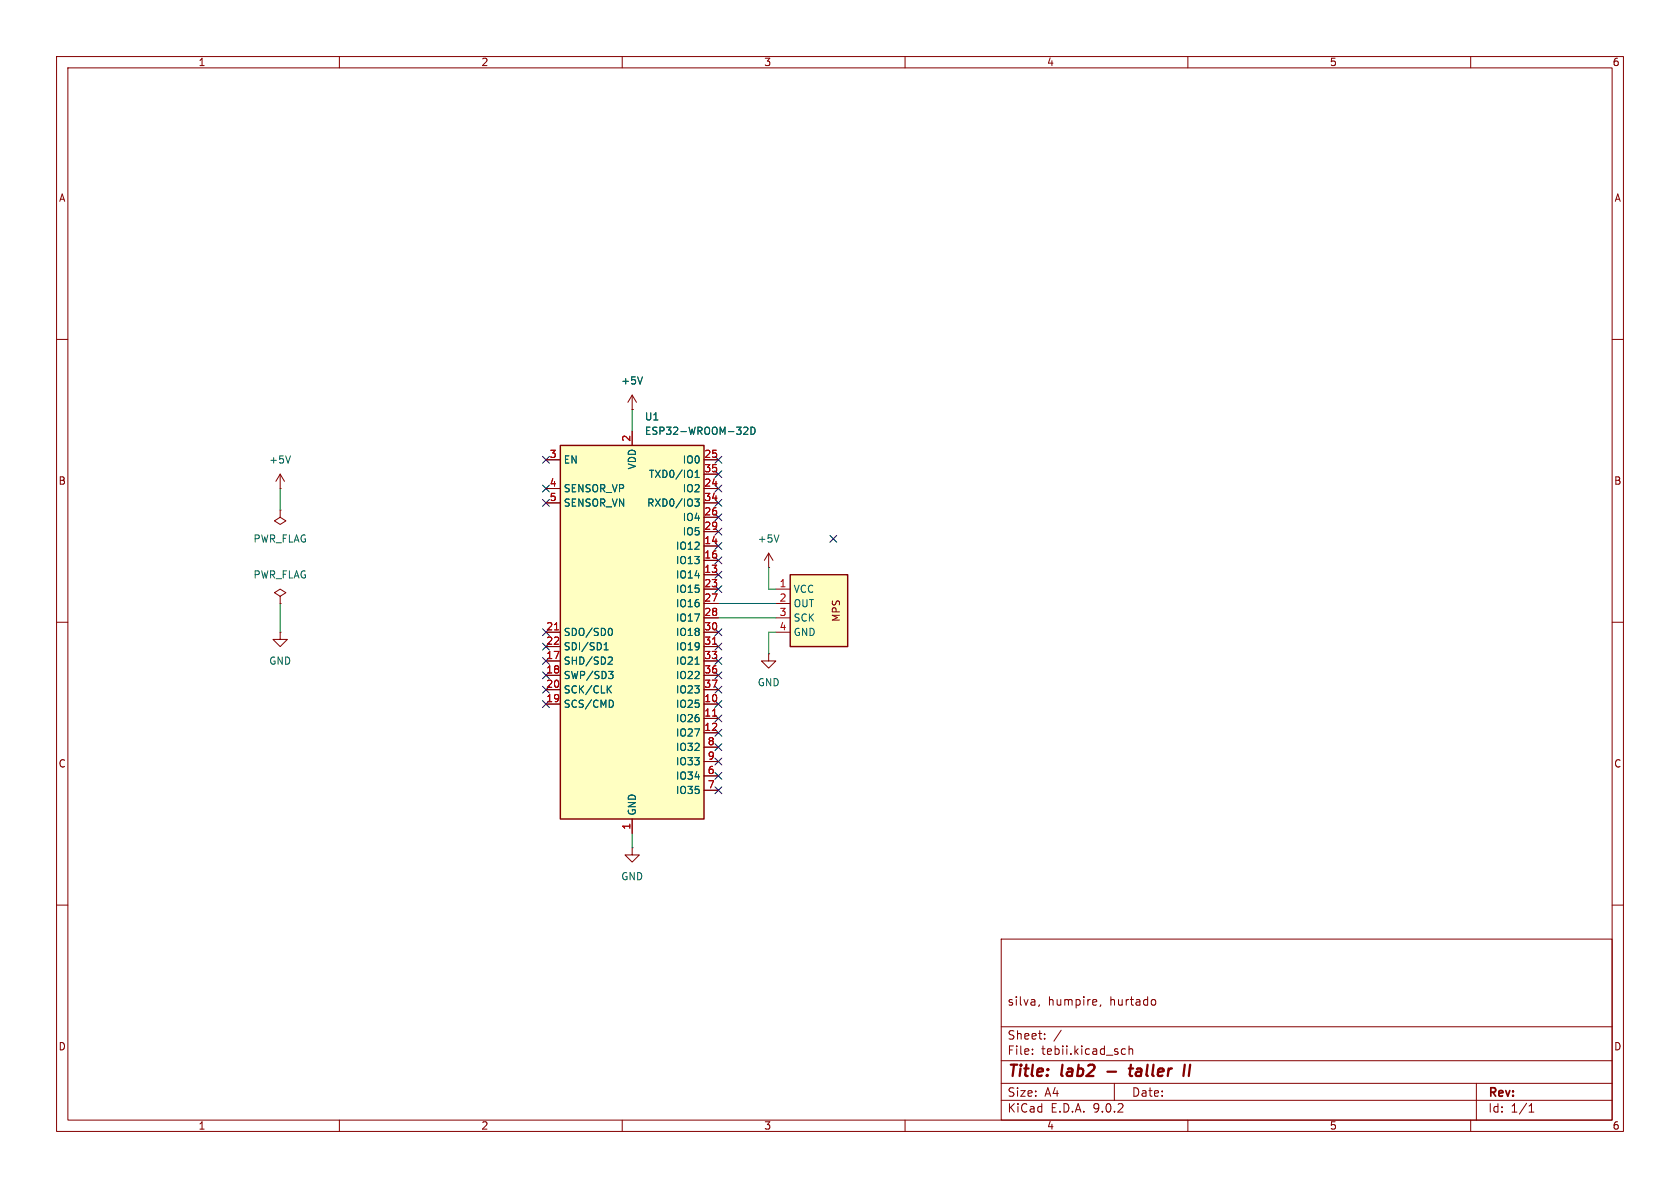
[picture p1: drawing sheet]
(kicad_sch
 (version 20250114)
 (generator "eeschema")
 (generator_version "9.0")
 (paper "A4")
 (title_block
  (title "lab2 - taller II")
  (comment 1 "silva, humpire, hurtado"))
 (lib_symbols
  (symbol "RF_Module:ESP32-WROOM-32D" (exclude_from_sim no) (in_bom yes) (on_board yes)
   (property "Reference" "U" (at -12.7 34.29 0) (effects (font (size 1.27 1.27)) (justify left)))
   (property "Value" "ESP32-WROOM-32D" (at 1.27 34.29 0) (effects (font (size 1.27 1.27)) (justify left)))
   (property "Footprint" "RF_Module:ESP32-WROOM-32D" (at 16.51 -34.29 0) (effects (font (size 1.27 1.27)) (hide yes)))
   (property "Datasheet" "https://www.espressif.com/sites/default/files/documentation/esp32-wroom-32d_esp32-wroom-32u_datasheet_en.pdf" (at -7.62 1.27 0) (effects (font (size 1.27 1.27)) (hide yes)))
   (property "Description" "RF Module, ESP32-D0WD SoC, Wi-Fi 802.11b/g/n, Bluetooth, BLE, 32-bit, 2.7-3.6V, onboard antenna, SMD" (at 0 0 0) (effects (font (size 1.27 1.27)) (hide yes)))
   (symbol "ESP32-WROOM-32D_0_1"
    (rectangle (start -12.7 33.02) (end 12.7 -33.02) (stroke (width 0.254) (type default)) (fill (type background))))
   (symbol "ESP32-WROOM-32D_1_1"
    (pin input line (at -15.24 30.48 0) (length 2.54) (name "EN" (effects (font (size 1.27 1.27)))) (number "3" (effects (font (size 1.27 1.27)))))
    (pin input line (at -15.24 25.4 0) (length 2.54) (name "SENSOR_VP" (effects (font (size 1.27 1.27)))) (number "4" (effects (font (size 1.27 1.27)))))
    (pin input line (at -15.24 22.86 0) (length 2.54) (name "SENSOR_VN" (effects (font (size 1.27 1.27)))) (number "5" (effects (font (size 1.27 1.27)))))
    (pin bidirectional line (at -15.24 0 0) (length 2.54) (name "SDO/SD0" (effects (font (size 1.27 1.27)))) (number "21" (effects (font (size 1.27 1.27)))))
    (pin bidirectional line (at -15.24 -2.54 0) (length 2.54) (name "SDI/SD1" (effects (font (size 1.27 1.27)))) (number "22" (effects (font (size 1.27 1.27)))))
    (pin bidirectional line (at -15.24 -5.08 0) (length 2.54) (name "SHD/SD2" (effects (font (size 1.27 1.27)))) (number "17" (effects (font (size 1.27 1.27)))))
    (pin bidirectional line (at -15.24 -7.62 0) (length 2.54) (name "SWP/SD3" (effects (font (size 1.27 1.27)))) (number "18" (effects (font (size 1.27 1.27)))))
    (pin bidirectional line (at -15.24 -10.16 0) (length 2.54) (name "SCK/CLK" (effects (font (size 1.27 1.27)))) (number "20" (effects (font (size 1.27 1.27)))))
    (pin bidirectional line (at -15.24 -12.7 0) (length 2.54) (name "SCS/CMD" (effects (font (size 1.27 1.27)))) (number "19" (effects (font (size 1.27 1.27)))))
    (pin no_connect line (at -12.7 -27.94 0) (length 2.54) (hide yes) (name "NC" (effects (font (size 1.27 1.27)))) (number "32" (effects (font (size 1.27 1.27)))))
    (pin power_in line (at 0 35.56 270) (length 2.54) (name "VDD" (effects (font (size 1.27 1.27)))) (number "2" (effects (font (size 1.27 1.27)))))
    (pin power_in line (at 0 -35.56 90) (length 2.54) (name "GND" (effects (font (size 1.27 1.27)))) (number "1" (effects (font (size 1.27 1.27)))))
    (pin passive line (at 0 -35.56 90) (length 2.54) (hide yes) (name "GND" (effects (font (size 1.27 1.27)))) (number "15" (effects (font (size 1.27 1.27)))))
    (pin passive line (at 0 -35.56 90) (length 2.54) (hide yes) (name "GND" (effects (font (size 1.27 1.27)))) (number "38" (effects (font (size 1.27 1.27)))))
    (pin passive line (at 0 -35.56 90) (length 2.54) (hide yes) (name "GND" (effects (font (size 1.27 1.27)))) (number "39" (effects (font (size 1.27 1.27)))))
    (pin bidirectional line (at 15.24 30.48 180) (length 2.54) (name "IO0" (effects (font (size 1.27 1.27)))) (number "25" (effects (font (size 1.27 1.27)))))
    (pin bidirectional line (at 15.24 27.94 180) (length 2.54) (name "TXD0/IO1" (effects (font (size 1.27 1.27)))) (number "35" (effects (font (size 1.27 1.27)))))
    (pin bidirectional line (at 15.24 25.4 180) (length 2.54) (name "IO2" (effects (font (size 1.27 1.27)))) (number "24" (effects (font (size 1.27 1.27)))))
    (pin bidirectional line (at 15.24 22.86 180) (length 2.54) (name "RXD0/IO3" (effects (font (size 1.27 1.27)))) (number "34" (effects (font (size 1.27 1.27)))))
    (pin bidirectional line (at 15.24 20.32 180) (length 2.54) (name "IO4" (effects (font (size 1.27 1.27)))) (number "26" (effects (font (size 1.27 1.27)))))
    (pin bidirectional line (at 15.24 17.78 180) (length 2.54) (name "IO5" (effects (font (size 1.27 1.27)))) (number "29" (effects (font (size 1.27 1.27)))))
    (pin bidirectional line (at 15.24 15.24 180) (length 2.54) (name "IO12" (effects (font (size 1.27 1.27)))) (number "14" (effects (font (size 1.27 1.27)))))
    (pin bidirectional line (at 15.24 12.7 180) (length 2.54) (name "IO13" (effects (font (size 1.27 1.27)))) (number "16" (effects (font (size 1.27 1.27)))))
    (pin bidirectional line (at 15.24 10.16 180) (length 2.54) (name "IO14" (effects (font (size 1.27 1.27)))) (number "13" (effects (font (size 1.27 1.27)))))
    (pin bidirectional line (at 15.24 7.62 180) (length 2.54) (name "IO15" (effects (font (size 1.27 1.27)))) (number "23" (effects (font (size 1.27 1.27)))))
    (pin bidirectional line (at 15.24 5.08 180) (length 2.54) (name "IO16" (effects (font (size 1.27 1.27)))) (number "27" (effects (font (size 1.27 1.27)))))
    (pin bidirectional line (at 15.24 2.54 180) (length 2.54) (name "IO17" (effects (font (size 1.27 1.27)))) (number "28" (effects (font (size 1.27 1.27)))))
    (pin bidirectional line (at 15.24 0 180) (length 2.54) (name "IO18" (effects (font (size 1.27 1.27)))) (number "30" (effects (font (size 1.27 1.27)))))
    (pin bidirectional line (at 15.24 -2.54 180) (length 2.54) (name "IO19" (effects (font (size 1.27 1.27)))) (number "31" (effects (font (size 1.27 1.27)))))
    (pin bidirectional line (at 15.24 -5.08 180) (length 2.54) (name "IO21" (effects (font (size 1.27 1.27)))) (number "33" (effects (font (size 1.27 1.27)))))
    (pin bidirectional line (at 15.24 -7.62 180) (length 2.54) (name "IO22" (effects (font (size 1.27 1.27)))) (number "36" (effects (font (size 1.27 1.27)))))
    (pin bidirectional line (at 15.24 -10.16 180) (length 2.54) (name "IO23" (effects (font (size 1.27 1.27)))) (number "37" (effects (font (size 1.27 1.27)))))
    (pin bidirectional line (at 15.24 -12.7 180) (length 2.54) (name "IO25" (effects (font (size 1.27 1.27)))) (number "10" (effects (font (size 1.27 1.27)))))
    (pin bidirectional line (at 15.24 -15.24 180) (length 2.54) (name "IO26" (effects (font (size 1.27 1.27)))) (number "11" (effects (font (size 1.27 1.27)))))
    (pin bidirectional line (at 15.24 -17.78 180) (length 2.54) (name "IO27" (effects (font (size 1.27 1.27)))) (number "12" (effects (font (size 1.27 1.27)))))
    (pin bidirectional line (at 15.24 -20.32 180) (length 2.54) (name "IO32" (effects (font (size 1.27 1.27)))) (number "8" (effects (font (size 1.27 1.27)))))
    (pin bidirectional line (at 15.24 -22.86 180) (length 2.54) (name "IO33" (effects (font (size 1.27 1.27)))) (number "9" (effects (font (size 1.27 1.27)))))
    (pin input line (at 15.24 -25.4 180) (length 2.54) (name "IO34" (effects (font (size 1.27 1.27)))) (number "6" (effects (font (size 1.27 1.27)))))
    (pin input line (at 15.24 -27.94 180) (length 2.54) (name "IO35" (effects (font (size 1.27 1.27)))) (number "7" (effects (font (size 1.27 1.27))))))
   (embedded_fonts no))
  (symbol "power:+5V"
   (power)
   (pin_numbers (hide yes))
   (pin_names
    (offset 0) (hide yes)) (exclude_from_sim no) (in_bom yes) (on_board yes)
   (property "Reference" "#PWR" (at 0 -3.81 0) (effects (font (size 1.27 1.27)) (hide yes)))
   (property "Value" "+5V" (at 0 3.556 0) (effects (font (size 1.27 1.27))))
   (property "Footprint" "" (at 0 0 0) (effects (font (size 1.27 1.27)) (hide yes)))
   (property "Datasheet" "" (at 0 0 0) (effects (font (size 1.27 1.27)) (hide yes)))
   (property "Description" "Power symbol creates a global label with name \"+5V\"" (at 0 0 0) (effects (font (size 1.27 1.27)) (hide yes)))
   (symbol "+5V_0_1"
    (polyline (pts (xy -0.762 1.27) (xy 0 2.54)) (stroke (width 0) (type default)) (fill (type none)))
    (polyline (pts (xy 0 2.54) (xy 0.762 1.27)) (stroke (width 0) (type default)) (fill (type none)))
    (polyline (pts (xy 0 0) (xy 0 2.54)) (stroke (width 0) (type default)) (fill (type none))))
   (symbol "+5V_1_1"
    (pin power_in line (at 0 0 90) (length 0) (name "~" (effects (font (size 1.27 1.27)))) (number "1" (effects (font (size 1.27 1.27))))))
   (embedded_fonts no))
  (symbol "power:GND"
   (power)
   (pin_numbers (hide yes))
   (pin_names
    (offset 0) (hide yes)) (exclude_from_sim no) (in_bom yes) (on_board yes)
   (property "Reference" "#PWR" (at 0 -6.35 0) (effects (font (size 1.27 1.27)) (hide yes)))
   (property "Value" "GND" (at 0 -3.81 0) (effects (font (size 1.27 1.27))))
   (property "Footprint" "" (at 0 0 0) (effects (font (size 1.27 1.27)) (hide yes)))
   (property "Datasheet" "" (at 0 0 0) (effects (font (size 1.27 1.27)) (hide yes)))
   (property "Description" "Power symbol creates a global label with name \"GND\" , ground" (at 0 0 0) (effects (font (size 1.27 1.27)) (hide yes)))
   (symbol "GND_0_1"
    (polyline (pts (xy 0 0) (xy 0 -1.27) (xy 1.27 -1.27) (xy 0 -2.54) (xy -1.27 -1.27) (xy 0 -1.27)) (stroke (width 0) (type default)) (fill (type none))))
   (symbol "GND_1_1"
    (pin power_in line (at 0 0 270) (length 0) (name "~" (effects (font (size 1.27 1.27)))) (number "1" (effects (font (size 1.27 1.27))))))
   (embedded_fonts no))
  (symbol "power:PWR_FLAG"
   (power)
   (pin_numbers (hide yes))
   (pin_names
    (offset 0) (hide yes)) (exclude_from_sim no) (in_bom yes) (on_board yes)
   (property "Reference" "#FLG" (at 0 1.905 0) (effects (font (size 1.27 1.27)) (hide yes)))
   (property "Value" "PWR_FLAG" (at 0 3.81 0) (effects (font (size 1.27 1.27))))
   (property "Footprint" "" (at 0 0 0) (effects (font (size 1.27 1.27)) (hide yes)))
   (property "Datasheet" "~" (at 0 0 0) (effects (font (size 1.27 1.27)) (hide yes)))
   (property "Description" "Special symbol for telling ERC where power comes from" (at 0 0 0) (effects (font (size 1.27 1.27)) (hide yes)))
   (symbol "PWR_FLAG_0_0"
    (pin power_out line (at 0 0 90) (length 0) (name "~" (effects (font (size 1.27 1.27)))) (number "1" (effects (font (size 1.27 1.27))))))
   (symbol "PWR_FLAG_0_1"
    (polyline (pts (xy 0 0) (xy 0 1.27) (xy -1.016 1.905) (xy 0 2.54) (xy 1.016 1.905) (xy 0 1.27)) (stroke (width 0) (type default)) (fill (type none))))
   (embedded_fonts no))
  (symbol "tebi:MPS20N0040D-D" (exclude_from_sim no) (in_bom yes) (on_board yes)
   (property "Reference" "U" (at -2.54 1.27 0) (effects (font (size 1.27 1.27)) (hide yes)))
   (property "Value" "" (at 0 0 0) (effects (font (size 1.27 1.27))))
   (property "Footprint" "" (at 0 0 0) (effects (font (size 1.27 1.27)) (hide yes)))
   (property "Datasheet" "" (at 0 0 0) (effects (font (size 1.27 1.27)) (hide yes)))
   (property "Description" "" (at 0 0 0) (effects (font (size 1.27 1.27)) (hide yes)))
   (symbol "MPS20N0040D-D_0_1"
    (rectangle (start -7.62 6.35) (end 2.54 -6.35) (stroke (width 0.254) (type default)) (fill (type background))))
   (symbol "MPS20N0040D-D_1_1"
    (text "MPS" (at -5.588 0 900) (effects (font (size 1.27 1.27))))
    (pin power_in line (at 5.08 3.81 180) (length 2.54) (name "VCC" (effects (font (size 1.27 1.27)))) (number "1" (effects (font (size 1.27 1.27)))))
    (pin output line (at 5.08 1.27 180) (length 2.54) (name "OUT" (effects (font (size 1.27 1.27)))) (number "2" (effects (font (size 1.27 1.27)))))
    (pin input line (at 5.08 -1.27 180) (length 2.54) (name "SCK" (effects (font (size 1.27 1.27)))) (number "3" (effects (font (size 1.27 1.27)))))
    (pin power_in line (at 5.08 -3.81 180) (length 2.54) (name "GND" (effects (font (size 1.27 1.27)))) (number "4" (effects (font (size 1.27 1.27))))))
   (embedded_fonts no)))
 (no_connect
  (at 127 114.3))
 (no_connect
  (at 96.52 116.84))
 (no_connect
  (at 127 132.08))
 (no_connect
  (at 127 86.36))
 (no_connect
  (at 127 119.38))
 (no_connect
  (at 96.52 86.36))
 (no_connect
  (at 147.32 95.25))
 (no_connect
  (at 96.52 88.9))
 (no_connect
  (at 127 96.52))
 (no_connect
  (at 127 88.9))
 (no_connect
  (at 127 83.82))
 (no_connect
  (at 96.52 111.76))
 (no_connect
  (at 127 139.7))
 (no_connect
  (at 127 91.44))
 (no_connect
  (at 127 104.14))
 (no_connect
  (at 127 116.84))
 (no_connect
  (at 127 137.16))
 (no_connect
  (at 127 127))
 (no_connect
  (at 127 121.92))
 (no_connect
  (at 127 101.6))
 (no_connect
  (at 127 99.06))
 (no_connect
  (at 127 134.62))
 (no_connect
  (at 127 129.54))
 (no_connect
  (at 127 124.46))
 (no_connect
  (at 96.52 119.38))
 (no_connect
  (at 96.52 114.3))
 (no_connect
  (at 96.52 81.28))
 (no_connect
  (at 127 93.98))
 (no_connect
  (at 96.52 124.46))
 (no_connect
  (at 127 111.76))
 (no_connect
  (at 96.52 121.92))
 (no_connect
  (at 127 81.28))
 (wire
  (pts (xy 135.89 100.33) (xy 135.89 104.14))
  (stroke (width 0) (type default)))
 (wire
  (pts (xy 111.76 72.39) (xy 111.76 76.2))
  (stroke (width 0) (type default)))
 (wire
  (pts (xy 111.76 147.32) (xy 111.76 149.86))
  (stroke (width 0) (type default)))
 (wire
  (pts (xy 135.89 104.14) (xy 137.16 104.14))
  (stroke (width 0) (type default)))
 (wire
  (pts (xy 49.53 86.36) (xy 49.53 90.17))
  (stroke (width 0) (type default)))
 (wire
  (pts (xy 127 109.22) (xy 137.16 109.22))
  (stroke (width 0) (type default)))
 (wire
  (pts (xy 137.16 111.76) (xy 135.89 111.76))
  (stroke (width 0) (type default)))
 (wire
  (pts (xy 127 106.68) (xy 137.16 106.68))
  (stroke (width 0) (type default)))
 (wire
  (pts (xy 49.53 106.68) (xy 49.53 111.76))
  (stroke (width 0) (type default)))
 (wire
  (pts (xy 135.89 111.76) (xy 135.89 115.57))
  (stroke (width 0) (type default)))
 (symbol
  (lib_id "power:PWR_FLAG")
  (at 49.53 106.68 0)
  (unit 1)
  (exclude_from_sim no)
  (in_bom yes)
  (on_board yes)
  (dnp no)
  (fields_autoplaced yes)
  (property "Reference" "#FLG01" (at 49.53 104.775 0) (effects (font (size 1.27 1.27)) (hide yes)))
  (property "Value" "PWR_FLAG" (at 49.53 101.6 0) (effects (font (size 1.27 1.27))))
  (property "Footprint" "" (at 49.53 106.68 0) (effects (font (size 1.27 1.27)) (hide yes)))
  (property "Datasheet" "~" (at 49.53 106.68 0) (effects (font (size 1.27 1.27)) (hide yes)))
  (property "Description" "Special symbol for telling ERC where power comes from" (at 49.53 106.68 0) (effects (font (size 1.27 1.27)) (hide yes)))
  (pin "1"))
 (symbol
  (lib_id "power:PWR_FLAG")
  (at 49.53 90.17 180)
  (unit 1)
  (exclude_from_sim no)
  (in_bom yes)
  (on_board yes)
  (dnp no)
  (property "Reference" "#FLG02" (at 49.53 92.075 0) (effects (font (size 1.27 1.27)) (hide yes)))
  (property "Value" "PWR_FLAG" (at 49.53 95.25 0) (effects (font (size 1.27 1.27))))
  (property "Footprint" "" (at 49.53 90.17 0) (effects (font (size 1.27 1.27)) (hide yes)))
  (property "Datasheet" "~" (at 49.53 90.17 0) (effects (font (size 1.27 1.27)) (hide yes)))
  (property "Description" "Special symbol for telling ERC where power comes from" (at 49.53 90.17 0) (effects (font (size 1.27 1.27)) (hide yes)))
  (pin "1"))
 (symbol
  (lib_id "power:+5V")
  (at 111.76 72.39 0)
  (unit 1)
  (exclude_from_sim no)
  (in_bom yes)
  (on_board yes)
  (dnp no)
  (fields_autoplaced yes)
  (property "Reference" "#PWR01" (at 111.76 76.2 0) (effects (font (size 1.27 1.27)) (hide yes)))
  (property "Value" "+5V" (at 111.76 67.31 0) (effects (font (size 1.27 1.27))))
  (property "Footprint" "" (at 111.76 72.39 0) (effects (font (size 1.27 1.27)) (hide yes)))
  (property "Datasheet" "" (at 111.76 72.39 0) (effects (font (size 1.27 1.27)) (hide yes)))
  (property "Description" "Power symbol creates a global label with name \"+5V\"" (at 111.76 72.39 0) (effects (font (size 1.27 1.27)) (hide yes)))
  (pin "1"))
 (symbol
  (lib_id "power:+5V")
  (at 49.53 86.36 0)
  (unit 1)
  (exclude_from_sim no)
  (in_bom yes)
  (on_board yes)
  (dnp no)
  (fields_autoplaced yes)
  (property "Reference" "#PWR04" (at 49.53 90.17 0) (effects (font (size 1.27 1.27)) (hide yes)))
  (property "Value" "+5V" (at 49.53 81.28 0) (effects (font (size 1.27 1.27))))
  (property "Footprint" "" (at 49.53 86.36 0) (effects (font (size 1.27 1.27)) (hide yes)))
  (property "Datasheet" "" (at 49.53 86.36 0) (effects (font (size 1.27 1.27)) (hide yes)))
  (property "Description" "Power symbol creates a global label with name \"+5V\"" (at 49.53 86.36 0) (effects (font (size 1.27 1.27)) (hide yes)))
  (pin "1"))
 (symbol
  (lib_id "power:GND")
  (at 111.76 149.86 0)
  (unit 1)
  (exclude_from_sim no)
  (in_bom yes)
  (on_board yes)
  (dnp no)
  (fields_autoplaced yes)
  (property "Reference" "#PWR02" (at 111.76 156.21 0) (effects (font (size 1.27 1.27)) (hide yes)))
  (property "Value" "GND" (at 111.76 154.94 0) (effects (font (size 1.27 1.27))))
  (property "Footprint" "" (at 111.76 149.86 0) (effects (font (size 1.27 1.27)) (hide yes)))
  (property "Datasheet" "" (at 111.76 149.86 0) (effects (font (size 1.27 1.27)) (hide yes)))
  (property "Description" "Power symbol creates a global label with name \"GND\" , ground" (at 111.76 149.86 0) (effects (font (size 1.27 1.27)) (hide yes)))
  (pin "1"))
 (symbol
  (lib_id "power:+5V")
  (at 135.89 100.33 0)
  (unit 1)
  (exclude_from_sim no)
  (in_bom yes)
  (on_board yes)
  (dnp no)
  (fields_autoplaced yes)
  (property "Reference" "#PWR05" (at 135.89 104.14 0) (effects (font (size 1.27 1.27)) (hide yes)))
  (property "Value" "+5V" (at 135.89 95.25 0) (effects (font (size 1.27 1.27))))
  (property "Footprint" "" (at 135.89 100.33 0) (effects (font (size 1.27 1.27)) (hide yes)))
  (property "Datasheet" "" (at 135.89 100.33 0) (effects (font (size 1.27 1.27)) (hide yes)))
  (property "Description" "Power symbol creates a global label with name \"+5V\"" (at 135.89 100.33 0) (effects (font (size 1.27 1.27)) (hide yes)))
  (pin "1"))
 (symbol
  (lib_id "tebi:MPS20N0040D-D")
  (at 142.24 107.95 0)
  (mirror y)
  (unit 1)
  (exclude_from_sim no)
  (in_bom yes)
  (on_board yes)
  (dnp no)
  (fields_autoplaced yes)
  (property "Reference" "U2" (at 144.78 106.68 0) (effects (font (size 1.27 1.27)) (hide yes)))
  (property "Value" "~" (at 151.13 107.95 0) (effects (font (size 1.27 1.27)) (justify right)))
  (property "Footprint" "" (at 142.24 107.95 0) (effects (font (size 1.27 1.27)) (hide yes)))
  (property "Datasheet" "" (at 142.24 107.95 0) (effects (font (size 1.27 1.27)) (hide yes)))
  (property "Description" "" (at 142.24 107.95 0) (effects (font (size 1.27 1.27)) (hide yes)))
  (pin "2")
  (pin "4")
  (pin "1")
  (pin "3"))
 (symbol
  (lib_id "RF_Module:ESP32-WROOM-32D")
  (at 111.76 111.76 0)
  (unit 1)
  (exclude_from_sim no)
  (in_bom yes)
  (on_board yes)
  (dnp no)
  (fields_autoplaced yes)
  (property "Reference" "U1" (at 113.9033 73.66 0) (effects (font (size 1.27 1.27)) (justify left)))
  (property "Value" "ESP32-WROOM-32D" (at 113.9033 76.2 0) (effects (font (size 1.27 1.27)) (justify left)))
  (property "Footprint" "RF_Module:ESP32-WROOM-32D" (at 128.27 146.05 0) (effects (font (size 1.27 1.27)) (hide yes)))
  (property "Datasheet" "https://www.espressif.com/sites/default/files/documentation/esp32-wroom-32d_esp32-wroom-32u_datasheet_en.pdf" (at 104.14 110.49 0) (effects (font (size 1.27 1.27)) (hide yes)))
  (property "Description" "RF Module, ESP32-D0WD SoC, Wi-Fi 802.11b/g/n, Bluetooth, BLE, 32-bit, 2.7-3.6V, onboard antenna, SMD" (at 111.76 111.76 0) (effects (font (size 1.27 1.27)) (hide yes)))
  (pin "31")
  (pin "14")
  (pin "9")
  (pin "39")
  (pin "37")
  (pin "16")
  (pin "2")
  (pin "36")
  (pin "8")
  (pin "26")
  (pin "5")
  (pin "32")
  (pin "11")
  (pin "29")
  (pin "27")
  (pin "23")
  (pin "15")
  (pin "28")
  (pin "22")
  (pin "12")
  (pin "18")
  (pin "34")
  (pin "33")
  (pin "17")
  (pin "7")
  (pin "38")
  (pin "24")
  (pin "13")
  (pin "35")
  (pin "3")
  (pin "20")
  (pin "25")
  (pin "1")
  (pin "30")
  (pin "6")
  (pin "10")
  (pin "21")
  (pin "4")
  (pin "19"))
 (symbol
  (lib_id "power:GND")
  (at 135.89 115.57 0)
  (unit 1)
  (exclude_from_sim no)
  (in_bom yes)
  (on_board yes)
  (dnp no)
  (fields_autoplaced yes)
  (property "Reference" "#PWR06" (at 135.89 121.92 0) (effects (font (size 1.27 1.27)) (hide yes)))
  (property "Value" "GND" (at 135.89 120.65 0) (effects (font (size 1.27 1.27))))
  (property "Footprint" "" (at 135.89 115.57 0) (effects (font (size 1.27 1.27)) (hide yes)))
  (property "Datasheet" "" (at 135.89 115.57 0) (effects (font (size 1.27 1.27)) (hide yes)))
  (property "Description" "Power symbol creates a global label with name \"GND\" , ground" (at 135.89 115.57 0) (effects (font (size 1.27 1.27)) (hide yes)))
  (pin "1"))
 (symbol
  (lib_id "power:GND")
  (at 49.53 111.76 0)
  (unit 1)
  (exclude_from_sim no)
  (in_bom yes)
  (on_board yes)
  (dnp no)
  (fields_autoplaced yes)
  (property "Reference" "#PWR03" (at 49.53 118.11 0) (effects (font (size 1.27 1.27)) (hide yes)))
  (property "Value" "GND" (at 49.53 116.84 0) (effects (font (size 1.27 1.27))))
  (property "Footprint" "" (at 49.53 111.76 0) (effects (font (size 1.27 1.27)) (hide yes)))
  (property "Datasheet" "" (at 49.53 111.76 0) (effects (font (size 1.27 1.27)) (hide yes)))
  (property "Description" "Power symbol creates a global label with name \"GND\" , ground" (at 49.53 111.76 0) (effects (font (size 1.27 1.27)) (hide yes)))
  (pin "1"))
 (sheet_instances
  (path ""
   (page "1")))
 (embedded_fonts no))
